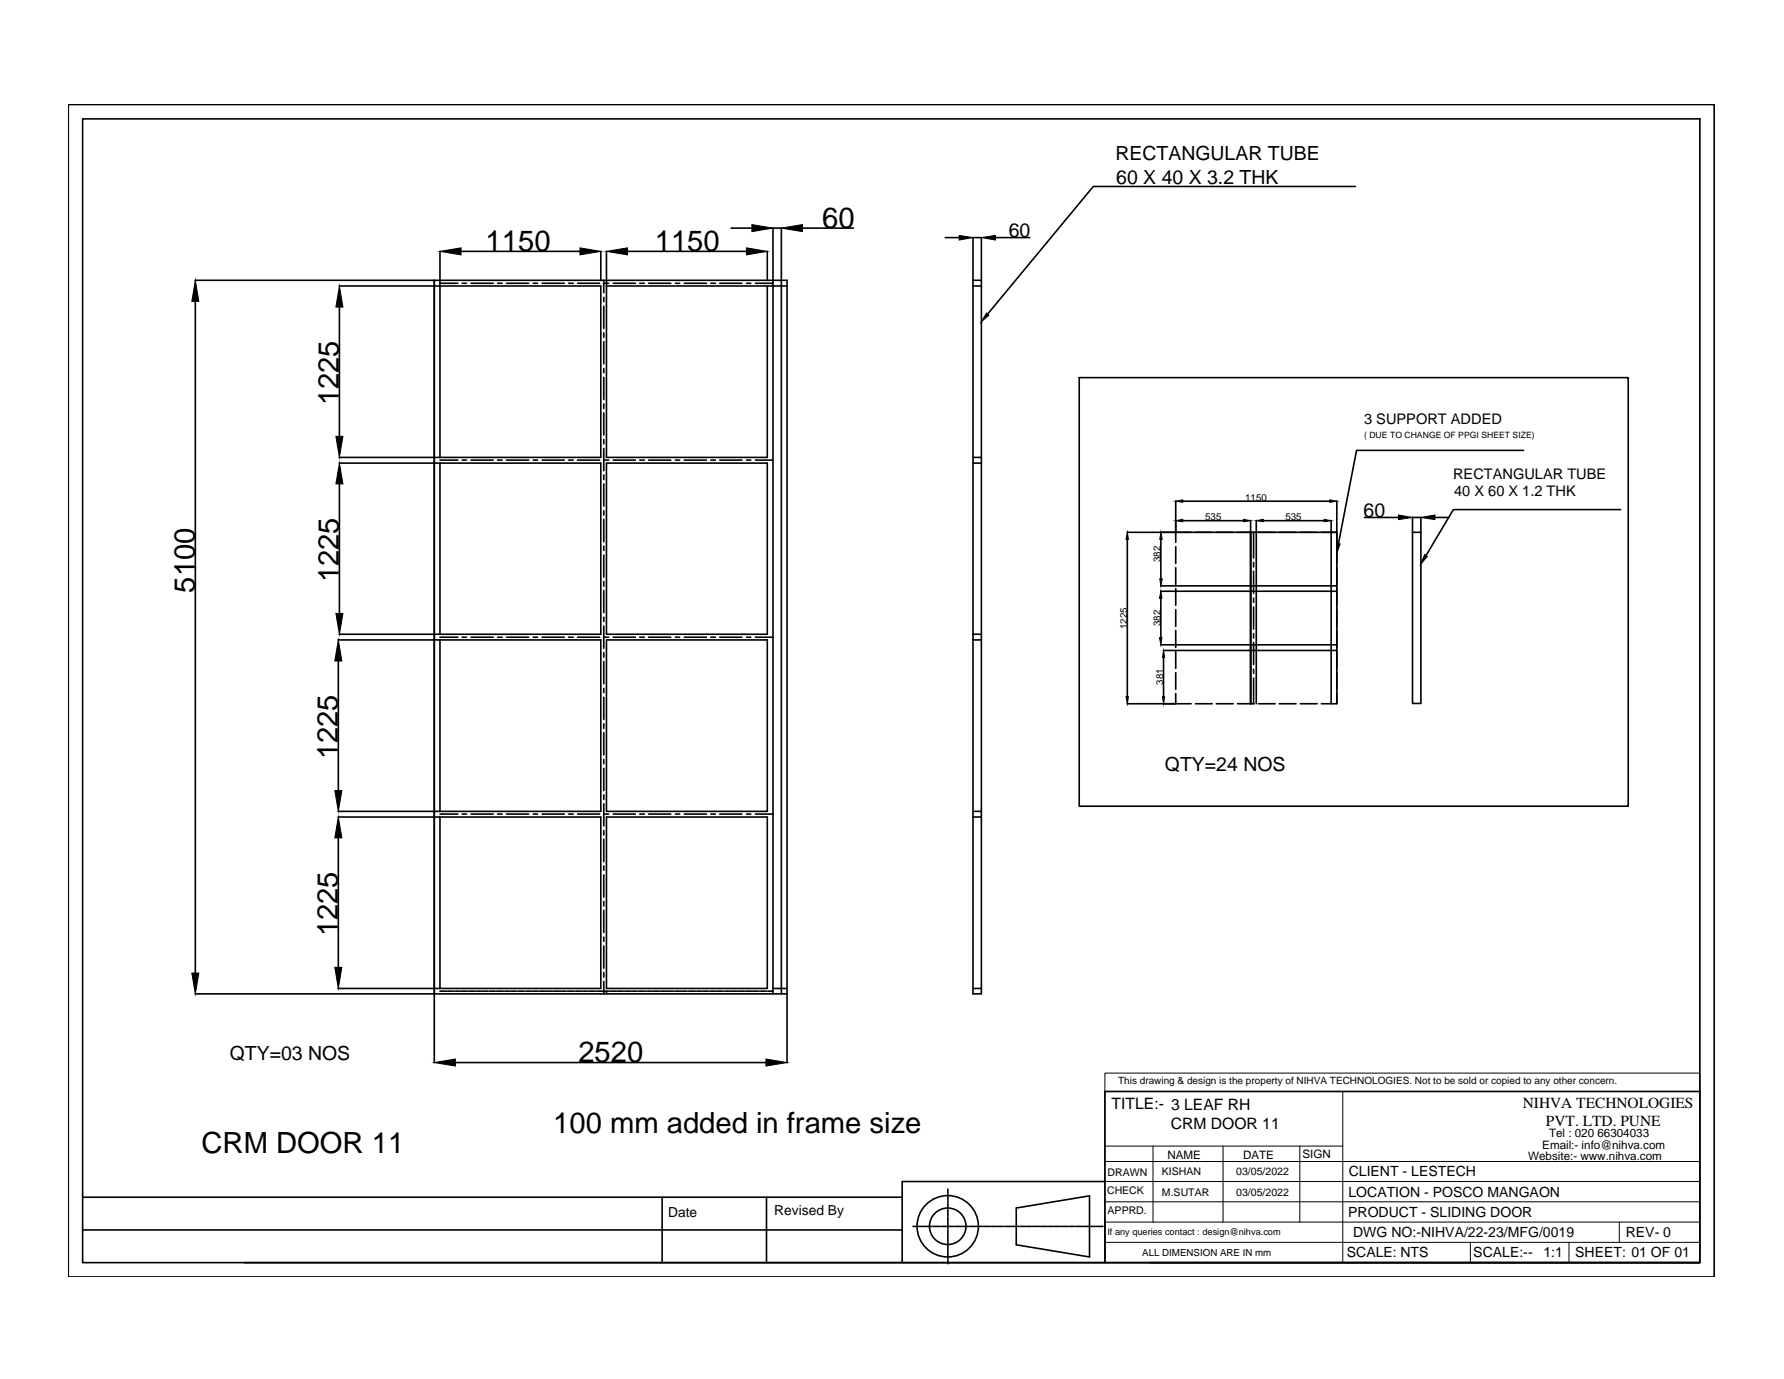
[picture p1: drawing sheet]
<svg xmlns="http://www.w3.org/2000/svg" width="279mm" height="216mm" viewBox="0 0 279 216" stroke-linecap="round" stroke-linejoin="round" font-family="sans-serif">
<!-- layer: 0 -->
<g fill="none" stroke="#000" stroke-width=".25">
<path d="M10.7 16.4h257.8v183.5h-257.8zM12.9 18.6h253.3v179.1h-253.3zM68.9 39.4v5.4h-15.8M72.2 39.4h18.6M94.1 39.4v4.5M95 39.4v32.2h25.2v-26.8M98.3 39.4h18.6M114.5 35.7h3.3M120.2 39.4v4.5M121.1 35.7v119.9h-53.1v-111.7h55.3v111.7h-2.2M121.1 35.7h1.3M122.4 35.7v119.9"/>
<path d="M125.7 35.7h8M148 37.2h2.2M155.9 37.2h5.4M212.3 29.2h-41.1l-16.5 20M30.6 43.9h37.4v111.7h-37.4M30.6 47.2v105.1M53.2 48.1v20.2M68.9 44.4h2.8M72.4 44.4h.7M73.8 44.4h3.4M77.9 44.4h.7M79.3 44.4h3.5"/>
<path d="M83.5 44.4h.7M84.9 44.4h3.5M89.1 44.4h.7M90.5 44.4h3.4M94.6 43.9v1.9M94.6 46.6v.6M94.6 47.9v3.5M94.6 52.1v.7M94.6 53.5v3.5M94.6 57.7v.7M94.6 59.1v3.5M94.6 44.4h.7"/>
<path d="M95 44.8h28.3M96 44.4h3.5M100.2 44.4h.7M101.6 44.4h3.5M105.8 44.4h.7M107.2 44.4h3.4M111.3 44.4h.7M112.7 44.4h3.5M116.9 44.4h.7M118.3 44.4h2.8M152.4 43.9h1.3v111.7h-1.3zM152.4 44.8h1.3"/>
<path d="M152.4 43.9v-6.7h1.3v6.7M169 59.1h86v67.1h-86zM53.1 71.6h41v-26.8h-25.2v26.8M53.1 72.5h41v26.8h-41M53.2 75.8v20.2M68.9 72.5v26.8M68.9 72h2.8M72.4 72h.7M73.8 72h3.4M77.9 72h.7M79.3 72h3.5M83.5 72h.7"/>
<path d="M84.9 72h3.5M89.1 72h.7M90.5 72h3.4M94.6 63.2v.8M94.6 64.6v3.5M94.6 68.8v.7M94.6 70.2v3.5M94.6 74.4v.7M94.6 75.8v3.4M94.6 80v.6M94.6 72h.7M95 72.5h25.2v26.8h-25.2z"/>
<path d="M96 72h3.5M100.2 72h.7M101.6 72h3.5M105.8 72h.7M107.2 72h3.4M111.3 72h.7M112.7 72h3.5M116.9 72h.7M118.3 72h2.8M152.4 72.5h1.3M152.4 71.6h1.3M184.1 78.4v4.9"/>
<path d="M185.2 78.5h23.1M209.4 78.4v31.8M238.6 70.5h-26.1l-2.9 14.6M253.8 79.8h-26.2l-4.3 7.2M68.9 99.8h2.8M72.4 99.8h.7M73.8 99.8h3.4M77.9 99.8h.7M79.3 99.8h3.5M83.5 99.8h.7M84.9 99.8h3.5M89.1 99.8h.7"/>
<path d="M90.5 99.8h3.4M94.6 81.3v3.5M94.6 85.5v.7M94.6 86.9v3.5M94.6 91v.8M94.6 92.4v3.5M94.6 96.6v.7M94.6 98v3.5M94.6 99.8h.7M96 99.8h3.5M100.2 99.8h.7M101.6 99.8h3.5"/>
<path d="M105.8 99.8h.7M107.2 99.8h3.4M111.3 99.8h.7M112.7 99.8h3.5M116.9 99.8h.7M118.3 99.8h2.8M152.4 99.3h1.3M176.5 83.3h32.9M176.6 84.4v24.7M181.8 92.6h27.6M181.8 91.7h27.6M181.8 84.4v6.2"/>
<path d="M181.8 93.7v6.2M184.1 85.6v2.6M184.1 88.9v2.6M184.1 92.1v2.7M184.1 95.4v2.7M184.1 98.7v2.7M185.2 81.5h9.6M186.5 83.3h-2.4v1.6M195.9 81.5v1.8M196.3 83.3v4.1M196.3 88v.8M196.3 89.4v3.5"/>
<path d="M196.3 93.6v.7M196.3 95v3.5M196.3 99.2v.7M196.8 81.5v1.8M196.8 83.3v26.9M197.9 81.5h9.5M208.5 81.5v28.7M213.7 81h5.3M221.2 83.3h1.3v26.8h-1.3zM221.2 81v2.3M221.2 81h1.3M222.5 81v2.3"/>
<path d="M224.7 81h2.2M52.9 100.2h41.2v26.8h-41.2M53 103.5v20.3M68.9 100.2v26.8M94.6 102.2v.7M94.6 103.6v3.4M94.6 107.8v.6M94.6 109.2v3.4M94.6 113.3v.7M94.6 114.7v3.5M94.6 118.9v.7M95 100.2h25.2v26.8h-25.2z"/>
<path d="M152.4 100.2h1.3M176.5 110.2h7.6M181.8 101h27.6M182.2 101.8h27.2M182.2 102.9v6.2M184.1 108.6v1.6h2.4M184.1 102v2.6M184.1 105.3v2.6M187.2 110.2h2.7M190.5 110.2h2.7M193.8 110.2h2.6M195.9 110.2v-26.9v26.9"/>
<path d="M196.3 100.6v3.4M196.3 104.8v.6M196.3 106.2v4M197.1 110.2h2.6M200.3 110.2h2.7M203.7 110.2h2.6M209.4 108.6v1.6h-2.4M52.9 127.9h41.2v26.9h-25.2v-26.9M53 131.2v20.3M68.9 127.5h2.8M72.4 127.5h.7M73.8 127.5h3.4"/>
<path d="M77.9 127.5h.7M79.3 127.5h3.5M83.5 127.5h.7M84.9 127.5h3.5M89.1 127.5h.7M90.5 127.5h3.4M94.6 120.3v3.5M94.6 124.4v.8M94.6 125.8v3.5M94.6 130v.7M94.6 131.4v3.5M94.6 135.6v.7"/>
<path d="M94.6 137v3.4M94.6 127.5h.7M95 127.9h25.2v26.9h-25.2zM96 127.5h3.5M100.2 127.5h.7M101.6 127.5h3.5M105.8 127.5h.7M107.2 127.5h3.4M111.3 127.5h.7M112.7 127.5h3.5M116.9 127.5h.7M118.3 127.5h2.8"/>
<path d="M152.4 127.9h1.3M152.4 127h1.3M52.9 154.8h16M68 155.6v10.8M68.9 155.2h.9M69.9 155.2h.1M70.1 155.2h.8M71 155.2h.1M71.3 155.2h.7M72.1 155.2h.1M72.4 155.2h.7M73.2 155.2h.1"/>
<path d="M73.5 155.2h.7M74.3 155.2h.2M74.6 155.2h.7M75.4 155.2h.2M75.7 155.2h.7M76.6 155.2h.1M76.8 155.2h.7M77.7 155.2h.1M77.9 155.2h.7M78.8 155.2h.1M79.1 155.2h.6M79.9 155.2h.1"/>
<path d="M80.2 155.2h.6M81 155.2h.1M81.3 155.2h.7M82.1 155.2h.1M82.4 155.2h.7M83.2 155.2h.2M83.5 155.2h.7M84.4 155.2h.1M84.6 155.2h.7M85.5 155.2h.1M85.7 155.2h.7M86.6 155.2h.1"/>
<path d="M86.9 155.2h.6M87.7 155.2h.1M88 155.2h.6M88.8 155.2h.1M89.1 155.2h.7M89.9 155.2h.1M90.2 155.2h.7M91 155.2h.2M91.3 155.2h.7M92.1 155.2h.2M92.4 155.2h.7M93.2 155.2h.2"/>
<path d="M93.5 155.2h.7M94.3 155.2h.2M94.6 141.1v.7M94.6 142.5v3.5M94.6 146.7v.7M94.6 148.1v3.5M94.6 152.3v.7M94.6 153.7v1.9M94.6 155.2h.7M95 155.2v.4M95.5 155.2h.1M95.7 155.2h.8"/>
<path d="M96.6 155.2h.1M96.8 155.2h.8M97.7 155.2h.1M98 155.2h.7M98.8 155.2h.2M99.1 155.2h.7M99.9 155.2h.2M100.2 155.2h.7M101 155.2h.2M101.3 155.2h.7M102.1 155.2h.2M102.4 155.2h.7"/>
<path d="M103.3 155.2h.1M103.5 155.2h.8M104.4 155.2h.1M104.6 155.2h.8M105.5 155.2h.1M105.8 155.2h.7M106.6 155.2h.2M106.9 155.2h.7M107.7 155.2h.2M108 155.2h.7M108.8 155.2h.2M109.1 155.2h.7"/>
<path d="M109.9 155.2h.2M110.2 155.2h.7M111.1 155.2h.1M111.3 155.2h.7M112.2 155.2h.1M112.4 155.2h.7M113.3 155.2h.1M113.6 155.2h.6M114.4 155.2h.1M114.7 155.2h.7M115.5 155.2h.1M115.8 155.2h.7"/>
<path d="M116.6 155.2h.1M116.9 155.2h.7M117.7 155.2h.2M118 155.2h.7M118.9 155.2h.1M119.1 155.2h.7M120 155.2h.1M120.3 155.2h.8M121.1 154.8h2.2M123.3 155.6v10.8M152.4 154.8h1.3M71.3 166.4h48.7"/>
<path d="M173 170.9h93.2v26.8h-93.2zM12.9 192.6h128.4M12.9 187.4h128.4M103.7 187.4v10.3M120 187.4v10.3M141.3 197.7h31.7M143 192h.7M143.9 192h.1M144.2 192h.7M145 192h.1M145.3 192h.7M146.1 192h.1"/>
<path d="M146.4 192h.7M147.2 192h.1M147.5 192h.7M148.3 192h.2M148.4 186.2v.6M148.4 186.9v.2M148.4 187.2v.7M148.4 188v.2M148.4 188.3v.7M148.4 189.2v.1M148.4 189.4v.7M148.4 190.3v.1"/>
<path d="M148.4 190.6v.6M148.4 191.4v.1M148.4 191.7v.6M148.4 192.5v.1M148.4 192.8v.7M148.4 193.6v.1M148.4 193.9v.7M148.4 194.7v.1M148.4 195v.7M148.4 195.8v.2M148.4 196.1v.7M148.4 197v.1"/>
<path d="M148.4 197.2v.7M148.6 192h.7M149.5 192h.1M149.7 192h.7M150.6 192h.1M150.8 192h.7M151.7 192h.1M152 192h.6M152.8 192h.1M153.1 192h.6M153.9 192h.1M154.2 192h.7"/>
<path d="M155 192h.1M155.3 192h.7M156.1 192h.2M156.4 192h.7M157.3 192h.1M157.5 192h.7M158.4 192h.1M158.6 192h.7M159.2 189.1l11.4-1.9v9.6l-11.4-1.9zM159.5 192h.1M159.8 192h.6M160.6 192h.1"/>
<path d="M160.9 192h.6M161.7 192h.1M162 192h.7M162.8 192h.1M163.1 192h.7M163.9 192h.2M164.2 192h.7M165 192h.2M165.3 192h.7M166.1 192h.2M166.4 192h.7M167.2 192h.2"/>
<path d="M167.5 192h.7M168.4 192h.1M168.6 192h.8M169.5 192h.1M169.7 192h.8M170.6 192h.1M170.9 192h.7M171.7 192h.2M172 192h.7M173 185h-31.7v12.7h-103M180.1 197.7h86.1"/>
<circle cx="148.4" cy="192" r="2.86"/>
<circle cx="148.4" cy="192" r="4.8"/>
</g>
<g fill="#000" stroke="#000" stroke-width=".16">
<path d="M68.9 39.4l3.3-.6v1.1zM90.8 38.8l3.3 .6-3.3 .5zM95 39.4l3.3-.6v1.1zM116.9 38.8l3.3 .6-3.3 .5zM117.8 35.2l3.3 .5-3.3 .6zM122.4 35.7l3.3-.5v1.1zM150.2 36.9l2.2 .3-2.2 .4zM153.7 37.2l2.2-.3v.7zM30.6 43.9l.5 3.3h-1.1zM53.2 44.8l.5 3.3h-1.1zM154.5 49l.4 .3-1.2 1.1zM52.6 68.3h1.1l-.5 3.3z"/>
<path d="M53.2 72.5l.5 3.3h-1.1zM184.1 78.5l1.1-.2v.3zM208.3 78.3l1.1 .2-1.1 .1zM52.6 96h1.1l-.5 3.3zM176.6 83.3l.1 1.1h-.4zM181.8 92.6l.2 1.1h-.4zM181.6 99.9h.4l-.2 1.1zM181.8 83.3l.2 1.1h-.4zM181.6 90.6h.4l-.2 1.1zM184.1 81.5l1.1-.2v.4zM194.8 81.3l1.1 .2-1.1 .2zM196.8 81.5l1.1-.2v.4z"/>
<path d="M207.4 81.3l1.1 .2-1.1 .2zM209.4 85.1l.5 .1-.5 1.4zM219 80.6l2.2 .4-2.2 .4zM223.1 86.8l.4 .3-1 1.2zM222.5 81l2.2-.4v.8zM53 100.2l.5 3.3h-1.1zM176.3 109.1h.4l-.1 1.1zM182.2 101.8l.2 1.1h-.3zM182.1 109.1h.3l-.2 1.1zM52.4 123.8h1.1l-.5 3.2zM53 127.9l.5 3.3h-1.1zM30 152.3h1.1l-.5 3.3z"/>
<path d="M52.4 151.5h1.1l-.5 3.3zM68 166.4l3.3-.6v1.1zM120 165.8l3.3 .6-3.3 .5z"/>
</g>
<g fill="none" stroke="#000" stroke-width=".16">
<path d="M173 168h93.2v2.9h-93.2zM173 170.9v26.8M173 179.4h37.3M174.6 170.9h91.6M180.6 179.4v11.9M191.5 179.4v11.9M203.6 179.4v11.9M210.3 170.9v26.8M173 191.3h93.2M173 188.2h93.2M173 185h93.2M173 181.8h93.2"/>
<path d="M173 194.5h93.2M230.3 194.5v3.2M245.7 194.5v3.2M253.6 191.3v3.2"/>
</g>
<g font-size="4.6">
<text x="128.8" y="35.6">60</text>
<text x="76.1" y="39.3">1150</text>
<text x="102.6" y="39.3">1150</text>
<text x="53.1" y="63.4" transform="rotate(-90 53.1 63.4)">1225</text>
<text x="30.5" y="92.8" transform="rotate(-90 30.5 92.8)">5100</text>
<text x="53.1" y="91.2" transform="rotate(-90 53.1 91.2)">1225</text>
<text x="52.9" y="118.9" transform="rotate(-90 52.9 118.9)">1225</text>
<text x="52.9" y="146.6" transform="rotate(-90 52.9 146.6)">1225</text>
<text x="90.6" y="166.3">2520</text>
<text x="86.6" y="177.3">100 mm added in frame size</text>
<text x="31.6" y="180.5">CRM DOOR 11</text>
</g>
<g font-size="3">
<text x="174.7" y="25">RECTANGULAR TUBE</text>
<text x="174.8" y="28.7">60 X 40 X 3.2 THK</text>
<text x="158" y="37.2">60</text>
<text x="213.6" y="81">60</text>
<text x="182.4" y="120.8">QTY=24 NOS</text>
<text x="36" y="166">QTY=03 NOS</text>
</g>
<g font-size="2.5">
<text x="174.1" y="173.6">TITLE:- 3 LEAF RH</text>
<text x="183.4" y="176.8">CRM DOOR 11</text>
</g>
<g font-size="2.4">
<text x="238.5" y="173.5">NIHVA TECHNOLOGIES</text>
<text x="242.1" y="176.2">PVT. LTD. PUNE</text>
</g>
<g font-size="2.3">
<text x="213.6" y="66.4">3 SUPPORT ADDED</text>
<text x="227.6" y="75">RECTANGULAR TUBE</text>
<text x="227.7" y="77.7">40 X 60 X 1.2 THK</text>
</g>
<g font-size="2.2">
<text x="211.2" y="184.2">CLIENT - LESTECH</text>
<text x="104.6" y="190.5">Date</text>
<text x="121.3" y="190.3">Revised By</text>
<text x="211.1" y="190.5">PRODUCT - SLIDING DOOR</text>
<text x="211.2" y="187.4">LOCATION - POSCO MANGAON</text>
<text x="210.9" y="196.8">SCALE: NTS</text>
<text x="211.9" y="193.7">DWG NO:-NIHVA/22-23/MFG/0019</text>
<text x="230.7" y="196.8">SCALE:--</text>
<text x="241.7" y="196.8">1:1</text>
<text x="246.7" y="196.8">SHEET: 01 OF 01</text>
<text x="254.6" y="193.7">REV- 0</text>
</g>
<g font-size="1.8">
<text x="241.5" y="179.9">Email:- info@nihva.com</text>
<text x="242.6" y="178.1">Tel : 020 66304033</text>
<text x="182.8" y="181.4">NAME</text>
<text x="194.7" y="181.4">DATE</text>
<text x="204" y="181.3">SIGN</text>
<text x="239.3" y="181.6">Website:- www.nihva.com</text>
</g>
<g font-size="1.7">
<text x="173.5" y="184.1">DRAWN</text>
<text x="182" y="184">KISHAN</text>
<text x="193.6" y="184">03/05/2022</text>
<text x="173.4" y="186.9">CHECK</text>
<text x="173.5" y="190">APPRD.</text>
<text x="182" y="187.2">M.SUTAR</text>
<text x="193.6" y="187.2">03/05/2022</text>
</g>
<text font-size="1.6" x="175.1" y="169.8">This drawing &amp; design is the property of NIHVA TECHNOLOGIES. Not to be sold or copied to any other concern.</text>
<g font-size="1.5">
<text x="188.8" y="81.5">535</text>
<text x="195" y="78.4">1150</text>
<text x="201.3" y="81.5">535</text>
<text x="181.8" y="88" transform="rotate(-90 181.8 88)">382</text>
<text x="176.5" y="98.5" transform="rotate(-90 176.5 98.5)">1225</text>
<text x="181.8" y="98" transform="rotate(-90 181.8 98)">382</text>
<text x="182.2" y="107.2" transform="rotate(-90 182.2 107.2)">381</text>
<text x="178.9" y="196.6">ALL DIMENSION ARE IN mm</text>
</g>
<g font-size="1.4">
<text x="213.6" y="68.5">( DUE TO CHANGE OF PPGI SHEET SIZE)</text>
<text x="173.4" y="193.3">If any queries contact : design@nihva.com</text>
</g>
</svg>
